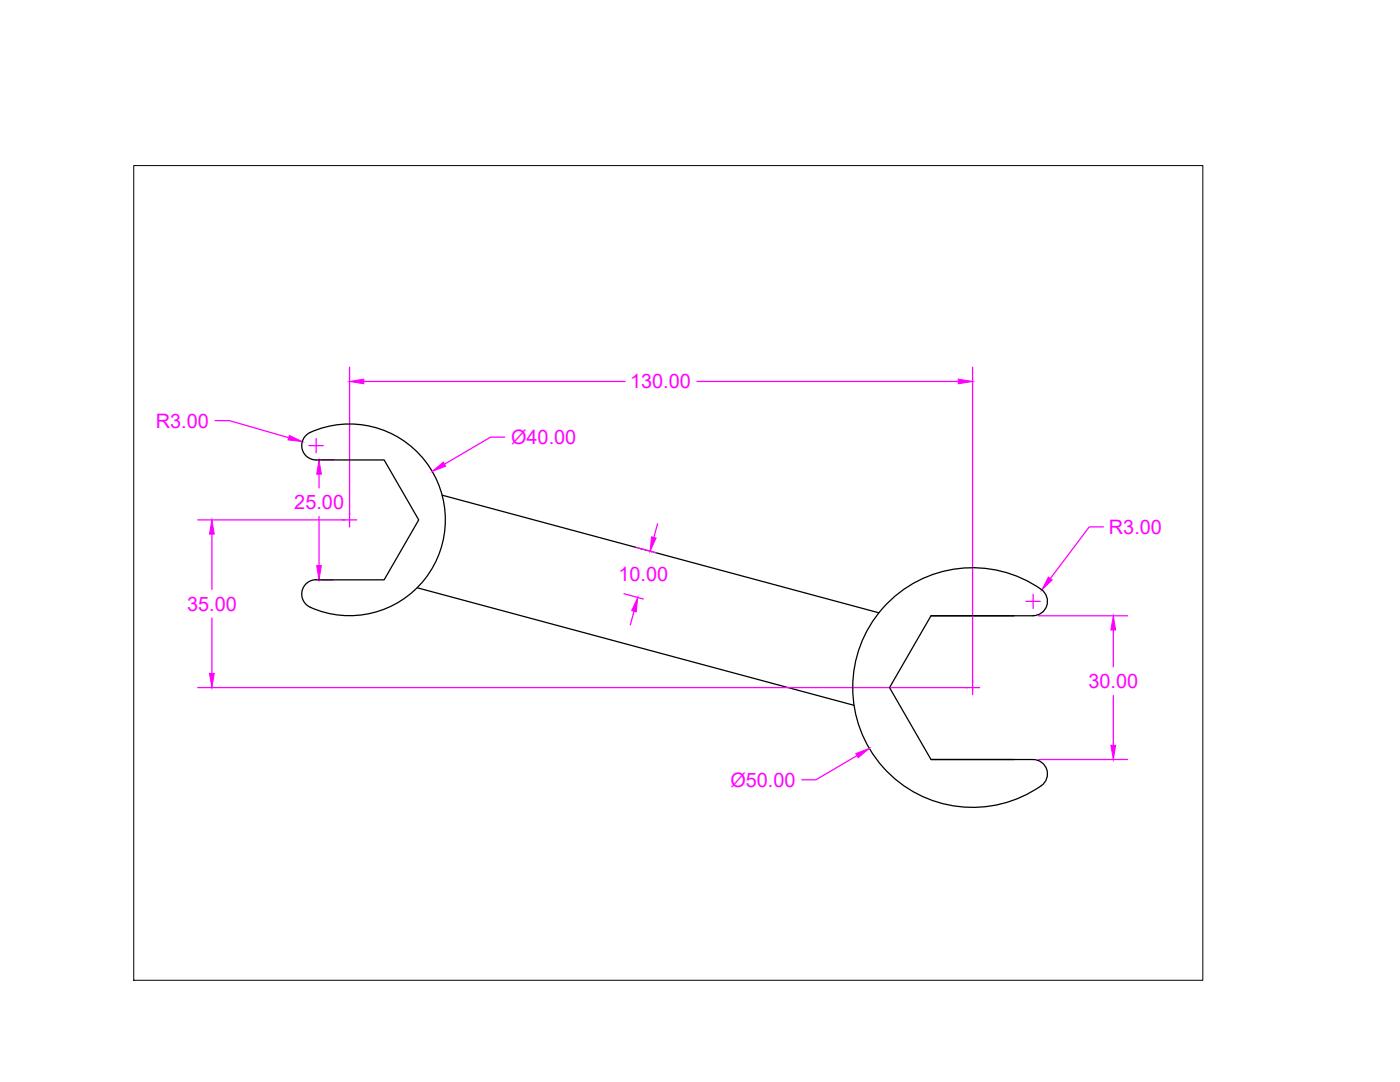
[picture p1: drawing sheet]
<svg xmlns="http://www.w3.org/2000/svg" width="279mm" height="216mm" viewBox="0 0 279 216" stroke-linecap="round" stroke-linejoin="round" font-family="sans-serif">
<!-- layer: 0 -->
<path d="M63.1 91.8a2.87 2.87 0 0 1-2.8-2.3 2.87 2.87 0 0 1 1.6-3.2 19.1 19.1 0 0 1 27 17.7 19.1 19.1 0 0 1-27.5 16.9 2.87 2.87 0 0 1-1-3.2 2.87 2.87 0 0 1 2.7-2M63.1 91.8h13.6l6.9 11.9-6.9 12h-13.6M88.2 98.8l87.2 23.5M83.3 117.3l87.1 23.4M207.8 117.6a2.87 2.87 0 0 1 1.1 3.2 2.87 2.87 0 0 1-2.7 2.1M207.8 117.6a23.9 23.9 0 0 0-37.6 19.6 23.9 23.9 0 0 0 37.6 19.6M185.8 122.9h16.6M206.2 122.9h-20.4l-8.3 14.3 8.3 14.4h20.4M185.8 151.6h16.6M206.2 151.6a2.87 2.87 0 0 1 2.7 2 2.87 2.87 0 0 1-1.1 3.2" fill="none" stroke="#000" stroke-width=".25"/>
<g fill="none" stroke="#f0f" stroke-width=".25">
<path d="M69.8 73.3v31.9M72.6 76.1h52.2M139.1 76.1h52.1M194.1 73.3v65.3M42.9 83.9h2.9l11.8 3.4M61.7 88.9h2.8M63.1 87.5v2.8M63.7 94.6v2.7M64.1 91.8h2.4M100.7 87.2h-2.8l-9.2 5.4M39.5 103.7h31.7M42.3 106.6v11"/>
<path d="M63.7 103.1v9.8M64.1 115.7h2.4M124.5 118.5l3.9 1M127 109.2l3.9 1.1M131.2 104.5l-.7 2.7M204.8 120h2.8M206.2 118.6v2.8M220.2 105.1h-2.8l-7.8 10.3M39.5 137.2h156M42.3 123.3v11.1M126.5 122l-.7 2.7M207.2 122.9h17.8"/>
<path d="M222.2 125.7v7.4M222.2 138.8v9.9M171 150.8l-8.2 4.8h-2.8M207.2 151.6h17.8"/>
</g>
<g fill="#f0f" stroke="#f0f" stroke-width=".2">
<path d="M69.8 76.1l2.8-.5v1z"/>
<path d="M191.2 75.6l2.9 .5-2.9 .5z"/>
<path d="M63.7 91.8l.4 2.8h-.9z"/>
<path d="M63.2 112.9h.9l-.4 2.8z"/>
<path d="M42.3 103.7l.5 2.9h-1z"/>
<path d="M41.8 134.4h1l-.5 2.8z"/>
<path d="M127.3 119.2l-.3 2.9-.9-.3z"/>
<path d="M130 107.1l.9 .3-1.1 2.6z"/>
<path d="M222.2 122.9l.5 2.8h-1z"/>
<path d="M221.7 148.7h1l-.5 2.9z"/>
<path d="M209.2 115.1l.8 .6-2.1 2z"/>
<path d="M57.7 86.9l2.6 1.2-2.8-.3z"/>
<path d="M86.3 94.1l2.2-1.9 .4 .8z"/>
<path d="M170.8 150.4l2.7-1.1-2.2 1.9z"/>
</g>
<path d="M26.7 33h213.4v162.6h-213.4z" fill="none" stroke="#000" stroke-width=".2"/>
<g font-size="4" fill="#f0f">
<text x="125.7" y="77.5">130.00</text>
<text x="31.1" y="85.3">R3.00</text>
<text x="102" y="88.6">Ø40.00</text>
<text x="58.7" y="101.6">25.00</text>
<text x="221.3" y="106.5">R3.00</text>
<text x="123.4" y="116">10.00</text>
<text x="37.3" y="121.9">35.00</text>
<text x="217.2" y="137.3">30.00</text>
<text x="145.8" y="157">Ø50.00</text>
</g>
</svg>
